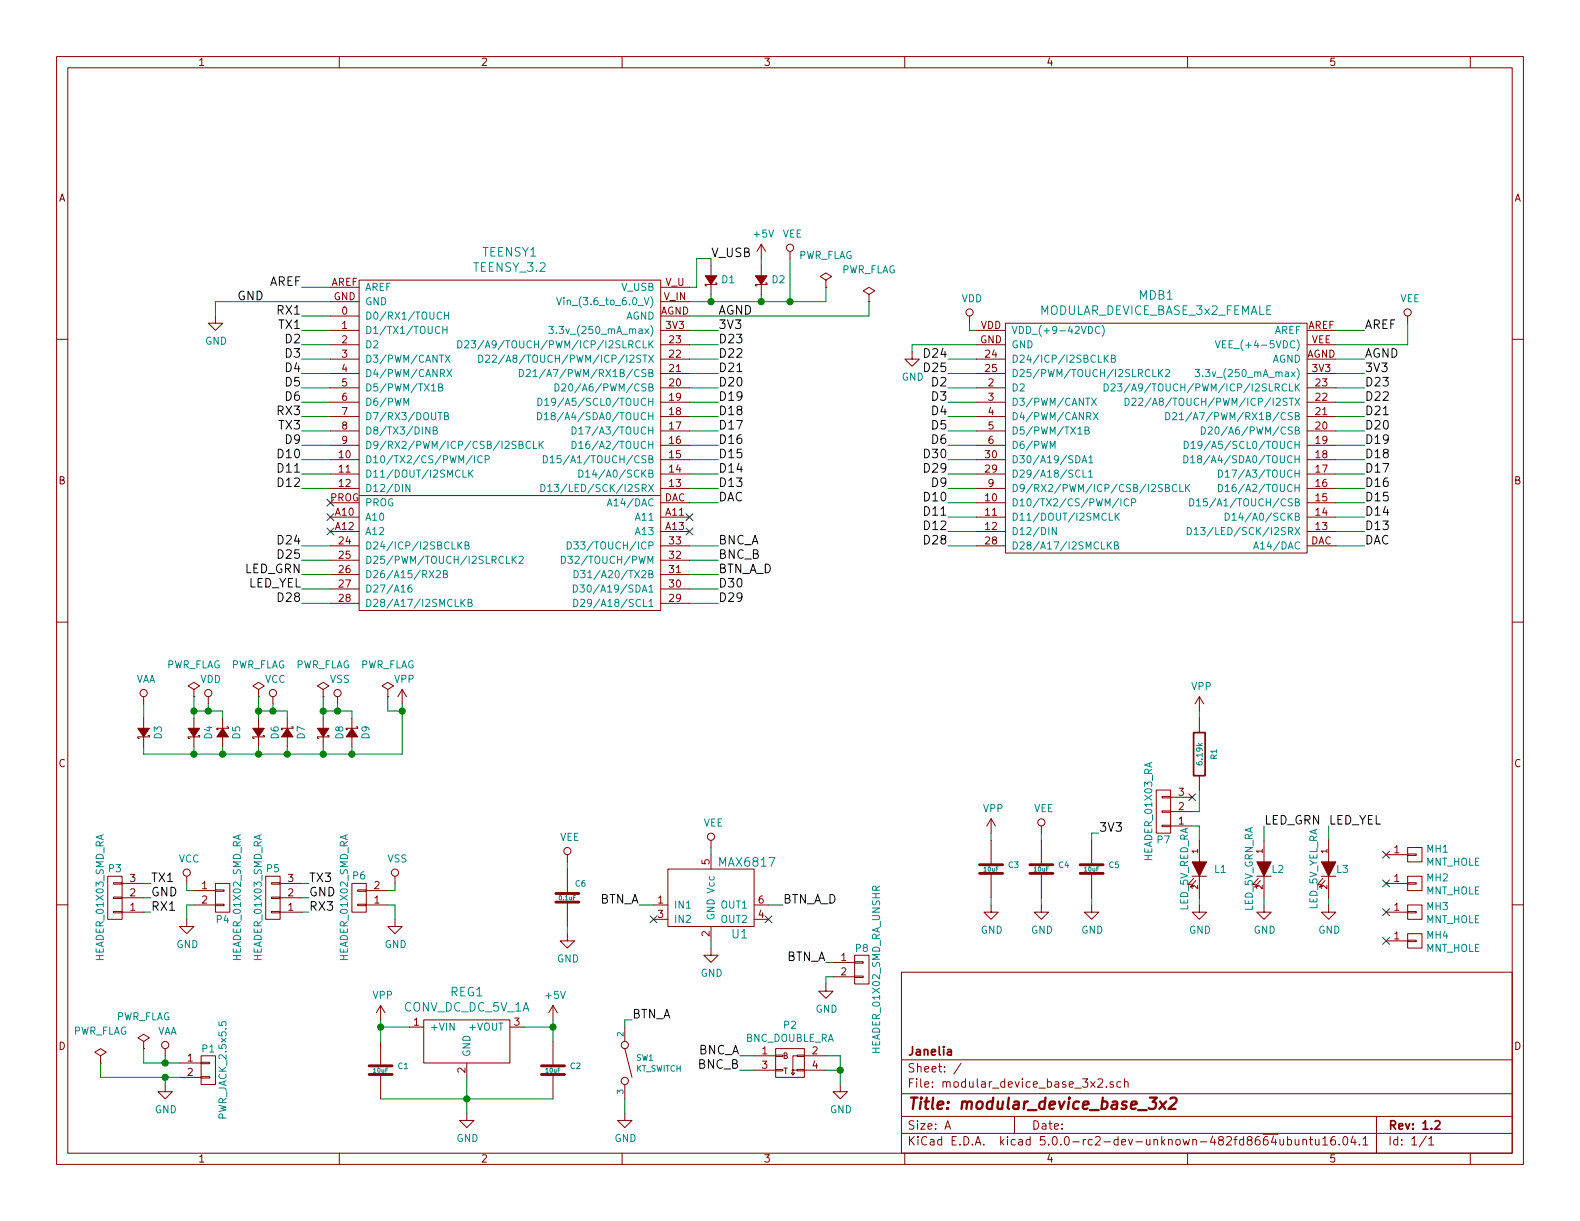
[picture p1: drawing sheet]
EESchema Schematic File Version 4
EELAYER 26 0
EELAYER END
$Descr A 11000 8500
encoding utf-8
Sheet 1 1
Title "modular_device_base_3x2"
Date ""
Rev "1.2"
Comp "Janelia"
Comment1 ""
Comment2 ""
Comment3 ""
Comment4 ""
$EndDescr
$Comp
L modular_device_base_3x2:CONV_DC_DC_5V_1A REG1
U 1 1
P 3250 7150
F 0 "REG1" H 3250 7397 60  0000 C CNN
F 1 "CONV_DC_DC_5V_1A" H 3250 7291 60  0000 C CNN
F 2 "modular_device_base_3x2:DC_DC_CONV_R78C" H 3350 6750 60  0001 C CNN
F 3 "" H 3250 7150 60  0000 C CNN
F 4 "digikey" H 3250 6950 60  0001 C CNN "Vendor"
F 5 "945-1395-5-ND" H 3250 7050 60  0001 C CNN "PartNumber"
F 6 "CONV DC/DC 1A 5V OUT SIP VERT" H 3750 7150 60  0001 C CNN "Description"
	1    3250 7150
	1    0    0    -1  
$EndComp
$Comp
L modular_device_base_3x2:10uF C1
U 1 1
P 2650 7450
F 0 "C1" H 2765 7480 40  0000 L CNN
F 1 "10uF" H 2650 7450 30  0000 C CNN
F 2 "modular_device_base_3x2:SM1210" H 2688 7300 30  0001 C CNN
F 3 "" H 2650 7450 60  0000 C CNN
F 4 "digikey" H 2750 7650 60  0001 C CNN "Vendor"
F 5 "445-4536-1-ND" H 2850 7750 60  0001 C CNN "PartNumber"
F 6 "CAP CER 10UF 50V 10% X7S 1210" H 2950 7850 60  0001 C CNN "Description"
	1    2650 7450
	1    0    0    -1  
$EndComp
$Comp
L modular_device_base_3x2:10uF C2
U 1 1
P 3850 7450
F 0 "C2" H 3965 7480 40  0000 L CNN
F 1 "10uF" H 3850 7450 30  0000 C CNN
F 2 "modular_device_base_3x2:SM1210" H 3888 7300 30  0001 C CNN
F 3 "" H 3850 7450 60  0000 C CNN
F 4 "digikey" H 3950 7650 60  0001 C CNN "Vendor"
F 5 "445-4536-1-ND" H 4050 7750 60  0001 C CNN "PartNumber"
F 6 "CAP CER 10UF 50V 10% X7S 1210" H 4150 7850 60  0001 C CNN "Description"
	1    3850 7450
	1    0    0    -1  
$EndComp
Wire Wire Line
	2650 7650 3250 7650
Wire Wire Line
	3250 7500 3250 7650
Connection ~ 3250 7650
Wire Wire Line
	2650 7100 2650 7150
Wire Wire Line
	2650 7150 2850 7150
Wire Wire Line
	3650 7150 3850 7150
Wire Wire Line
	3850 7100 3850 7150
$Comp
L power:GND #PWR014
U 1 1
P 3250 7750
F 0 "#PWR014" H 3250 7500 50  0001 C CNN
F 1 "GND" H 3255 7577 50  0000 C CNN
F 2 "" H 3250 7750 50  0000 C CNN
F 3 "" H 3250 7750 50  0000 C CNN
	1    3250 7750
	1    0    0    -1  
$EndComp
$Comp
L power:PWR_FLAG #FLG01
U 1 1
P 700 7400
F 0 "#FLG01" H 700 7495 50  0001 C CNN
F 1 "PWR_FLAG" H 700 7624 50  0000 C CNN
F 2 "" H 700 7400 50  0000 C CNN
F 3 "" H 700 7400 50  0000 C CNN
	1    700  7400
	1    0    0    -1  
$EndComp
$Comp
L power:PWR_FLAG #FLG02
U 1 1
P 1000 7300
F 0 "#FLG02" H 1000 7395 50  0001 C CNN
F 1 "PWR_FLAG" H 1000 7524 50  0000 C CNN
F 2 "" H 1000 7300 50  0000 C CNN
F 3 "" H 1000 7300 50  0000 C CNN
	1    1000 7300
	1    0    0    -1  
$EndComp
$Comp
L power:VAA #PWR02
U 1 1
P 1150 7350
F 0 "#PWR02" H 1150 7200 50  0001 C CNN
F 1 "VAA" H 1167 7523 50  0000 C CNN
F 2 "" H 1150 7350 50  0000 C CNN
F 3 "" H 1150 7350 50  0000 C CNN
	1    1150 7350
	1    0    0    -1  
$EndComp
Wire Wire Line
	1000 7300 1000 7400
Wire Wire Line
	1000 7400 1150 7400
Wire Wire Line
	1150 7350 1150 7400
Connection ~ 1150 7400
Wire Wire Line
	700  7400 700  7500
Wire Wire Line
	700  7500 1150 7500
$Comp
L power:GND #PWR03
U 1 1
P 1150 7550
F 0 "#PWR03" H 1150 7300 50  0001 C CNN
F 1 "GND" H 1155 7377 50  0000 C CNN
F 2 "" H 1150 7550 50  0000 C CNN
F 3 "" H 1150 7550 50  0000 C CNN
	1    1150 7550
	1    0    0    -1  
$EndComp
Wire Wire Line
	1150 7500 1150 7550
Connection ~ 1150 7500
$Comp
L power:GND #PWR07
U 1 1
P 1500 2200
F 0 "#PWR07" H 1500 1950 50  0001 C CNN
F 1 "GND" H 1505 2027 50  0000 C CNN
F 2 "" H 1500 2200 50  0000 C CNN
F 3 "" H 1500 2200 50  0000 C CNN
	1    1500 2200
	1    0    0    -1  
$EndComp
Wire Wire Line
	2300 2100 1500 2100
Wire Wire Line
	1500 2100 1500 2200
Text Label 1650 2100 0    60   ~ 0
GND
$Comp
L modular_device_base_3x2:HEADER_01X03_SMD_RA P3
U 1 1
P 800 6250
F 0 "P3" H 800 6050 50  0000 C CNN
F 1 "HEADER_01X03_SMD_RA" V 900 6250 50  0000 C CNN
F 2 "modular_device_base_3x2:Header_3_Pin_SMD_RA" H 700 6350 60  0001 C CNN
F 3 "" H 800 6450 60  0000 C CNN
F 4 "digikey" H 900 6550 60  0001 C CNN "Vendor"
F 5 "A100890CT-ND" H 1000 6650 60  0001 C CNN "PartNumber"
F 6 "CONN HEADER 3POS R/A SMD GOLD" H 1100 6750 60  0001 C CNN "Description"
	1    800  6250
	-1   0    0    1   
$EndComp
Wire Wire Line
	1000 6150 1050 6150
Wire Wire Line
	1000 6250 1050 6250
Wire Wire Line
	1000 6350 1050 6350
Text Label 1050 6150 0    60   ~ 0
TX1
Text Label 1050 6350 0    60   ~ 0
RX1
Text Label 1050 6250 0    60   ~ 0
GND
Wire Wire Line
	2300 2200 2100 2200
Wire Wire Line
	2300 2300 2100 2300
Text Label 2100 2200 2    60   ~ 0
RX1
Text Label 2100 2300 2    60   ~ 0
TX1
Wire Wire Line
	2300 2900 2100 2900
Wire Wire Line
	2300 3000 2100 3000
Text Label 2100 2900 2    60   ~ 0
RX3
Text Label 2100 3000 2    60   ~ 0
TX3
$Comp
L modular_device_base_3x2:HEADER_01X03_SMD_RA P5
U 1 1
P 1900 6250
F 0 "P5" H 1900 6050 50  0000 C CNN
F 1 "HEADER_01X03_SMD_RA" V 2000 6250 50  0000 C CNN
F 2 "modular_device_base_3x2:Header_3_Pin_SMD_RA" H 1800 6350 60  0001 C CNN
F 3 "" H 1900 6450 60  0000 C CNN
F 4 "digikey" H 2000 6550 60  0001 C CNN "Vendor"
F 5 "A100890CT-ND" H 2100 6650 60  0001 C CNN "PartNumber"
F 6 "CONN HEADER 3POS R/A SMD GOLD" H 2200 6750 60  0001 C CNN "Description"
	1    1900 6250
	-1   0    0    1   
$EndComp
Wire Wire Line
	2100 6150 2150 6150
Wire Wire Line
	2100 6250 2150 6250
Wire Wire Line
	2100 6350 2150 6350
Text Label 2150 6150 0    60   ~ 0
TX3
Text Label 2150 6350 0    60   ~ 0
RX3
Text Label 2150 6250 0    60   ~ 0
GND
Connection ~ 2650 7150
$Comp
L modular_device_base_3x2:BNC_DOUBLE_RA P2
U 1 1
P 5500 7400
F 0 "P2" H 5500 7665 50  0000 C CNN
F 1 "BNC_DOUBLE_RA" H 5500 7574 50  0000 C CNN
F 2 "modular_device_base_3x2:BNC_DOUBLE" H 5500 6200 60  0001 C CNN
F 3 "" H 5500 6200 60  0000 C CNN
F 4 "digikey" H 5600 7650 60  0001 C CNN "Vendor"
F 5 "ACX1655-ND" H 5700 7750 60  0001 C CNN "PartNumber"
F 6 "CONN BNC JACK R/A 75 OHM PCB" H 5800 7850 60  0001 C CNN "Description"
	1    5500 7400
	1    0    0    -1  
$EndComp
$Comp
L power:GND #PWR023
U 1 1
P 5850 7550
F 0 "#PWR023" H 5850 7300 50  0001 C CNN
F 1 "GND" H 5855 7377 50  0000 C CNN
F 2 "" H 5850 7550 50  0000 C CNN
F 3 "" H 5850 7550 50  0000 C CNN
	1    5850 7550
	1    0    0    -1  
$EndComp
Wire Wire Line
	5750 7350 5850 7350
Wire Wire Line
	5850 7350 5850 7450
Wire Wire Line
	5750 7450 5850 7450
Connection ~ 5850 7450
Wire Wire Line
	5250 7350 5150 7350
Wire Wire Line
	5250 7450 5150 7450
Text Label 5150 7350 2    60   ~ 0
BNC_A
Text Label 5150 7450 2    60   ~ 0
BNC_B
Text Label 4950 1800 0    60   ~ 0
V_USB
Wire Wire Line
	4950 2050 4950 2100
Wire Wire Line
	4800 2100 4950 2100
$Comp
L power:+5V #PWR015
U 1 1
P 3850 7100
F 0 "#PWR015" H 3850 6950 50  0001 C CNN
F 1 "+5V" H 3865 7273 50  0000 C CNN
F 2 "" H 3850 7100 50  0000 C CNN
F 3 "" H 3850 7100 50  0000 C CNN
	1    3850 7100
	1    0    0    -1  
$EndComp
Connection ~ 3850 7150
Wire Wire Line
	5300 2100 5300 2050
Connection ~ 4950 2100
$Comp
L power:+5V #PWR021
U 1 1
P 5300 1800
F 0 "#PWR021" H 5300 1650 50  0001 C CNN
F 1 "+5V" H 5315 1973 50  0000 C CNN
F 2 "" H 5300 1800 50  0000 C CNN
F 3 "" H 5300 1800 50  0000 C CNN
	1    5300 1800
	1    0    0    -1  
$EndComp
Wire Wire Line
	5300 1800 5300 1850
Wire Wire Line
	4950 1850 4950 1800
Wire Wire Line
	4950 1800 4850 1800
Wire Wire Line
	4850 1800 4850 2000
Wire Wire Line
	4850 2000 4800 2000
Wire Wire Line
	5500 2100 5500 1800
Connection ~ 5300 2100
$Comp
L modular_device_base_3x2:diode_schottky_15V_1A D1
U 1 1
P 4950 1950
F 0 "D1" V 4950 1882 50  0000 R CNN
F 1 "diode_schottky_15V_1A" H 4670 1870 50  0001 L CNN
F 2 "modular_device_base_3x2:DO-214BA" H 4800 1930 60  0001 C CNN
F 3 "" H 4900 2030 60  0001 C CNN
F 4 "digikey" H 5000 2130 60  0001 C CNN "Vendor"
F 5 "LSM115JE3/TR13CT-ND" H 5100 2230 60  0001 C CNN "PartNumber"
F 6 "DIODE SCHOTTKY 15V 1A DO214BA" H 5200 2330 60  0001 C CNN "Description"
	1    4950 1950
	0    -1   -1   0   
$EndComp
$Comp
L modular_device_base_3x2:diode_schottky_15V_1A D2
U 1 1
P 5300 1950
F 0 "D2" V 5300 1882 50  0000 R CNN
F 1 "diode_schottky_15V_1A" H 5020 1870 50  0001 L CNN
F 2 "modular_device_base_3x2:DO-214BA" H 5150 1930 60  0001 C CNN
F 3 "" H 5250 2030 60  0001 C CNN
F 4 "digikey" H 5350 2130 60  0001 C CNN "Vendor"
F 5 "LSM115JE3/TR13CT-ND" H 5450 2230 60  0001 C CNN "PartNumber"
F 6 "DIODE SCHOTTKY 15V 1A DO214BA" H 5550 2330 60  0001 C CNN "Description"
	1    5300 1950
	0    -1   -1   0   
$EndComp
$Comp
L modular_device_base_3x2:HEADER_01X02_SMD_RA P4
U 1 1
P 1550 6250
F 0 "P4" H 1550 6100 50  0000 C CNN
F 1 "HEADER_01X02_SMD_RA" V 1650 6250 50  0000 C CNN
F 2 "modular_device_base_3x2:Header_2_Pin_SMD_RA" H 1450 6300 50  0001 C CNN
F 3 "" H 1550 6400 50  0000 C CNN
F 4 "digikey" H 1650 6500 60  0001 C CNN "Vendor"
F 5 "A100903CT-ND" H 1750 6600 60  0001 C CNN "PartNumber"
F 6 "CONN HEADER 2POS R/A SMD GOLD" H 1850 6700 60  0001 C CNN "Description"
	1    1550 6250
	1    0    0    -1  
$EndComp
$Comp
L power:VCC #PWR04
U 1 1
P 1300 6150
F 0 "#PWR04" H 1300 6000 50  0001 C CNN
F 1 "VCC" H 1317 6323 50  0000 C CNN
F 2 "" H 1300 6150 50  0000 C CNN
F 3 "" H 1300 6150 50  0000 C CNN
	1    1300 6150
	1    0    0    -1  
$EndComp
$Comp
L power:GND #PWR05
U 1 1
P 1300 6400
F 0 "#PWR05" H 1300 6150 50  0001 C CNN
F 1 "GND" H 1305 6227 50  0000 C CNN
F 2 "" H 1300 6400 50  0000 C CNN
F 3 "" H 1300 6400 50  0000 C CNN
	1    1300 6400
	1    0    0    -1  
$EndComp
Wire Wire Line
	1300 6150 1300 6200
Wire Wire Line
	1300 6200 1350 6200
Wire Wire Line
	1350 6300 1300 6300
Wire Wire Line
	1300 6300 1300 6400
$Comp
L modular_device_base_3x2:HEADER_01X02_SMD_RA P6
U 1 1
P 2500 6250
F 0 "P6" H 2500 6100 50  0000 C CNN
F 1 "HEADER_01X02_SMD_RA" V 2600 6250 50  0000 C CNN
F 2 "modular_device_base_3x2:Header_2_Pin_SMD_RA" H 2400 6300 50  0001 C CNN
F 3 "" H 2500 6400 50  0000 C CNN
F 4 "digikey" H 2600 6500 60  0001 C CNN "Vendor"
F 5 "A100903CT-ND" H 2700 6600 60  0001 C CNN "PartNumber"
F 6 "CONN HEADER 2POS R/A SMD GOLD" H 2800 6700 60  0001 C CNN "Description"
	1    2500 6250
	-1   0    0    1   
$EndComp
$Comp
L power:GND #PWR012
U 1 1
P 2750 6400
F 0 "#PWR012" H 2750 6150 50  0001 C CNN
F 1 "GND" H 2755 6227 50  0000 C CNN
F 2 "" H 2750 6400 50  0000 C CNN
F 3 "" H 2750 6400 50  0000 C CNN
	1    2750 6400
	1    0    0    -1  
$EndComp
Wire Wire Line
	2700 6200 2750 6200
Wire Wire Line
	2750 6200 2750 6150
Wire Wire Line
	2700 6300 2750 6300
Wire Wire Line
	2750 6300 2750 6400
$Comp
L power:VEE #PWR022
U 1 1
P 5500 1800
F 0 "#PWR022" H 5500 1650 50  0001 C CNN
F 1 "VEE" H 5517 1973 50  0000 C CNN
F 2 "" H 5500 1800 50  0000 C CNN
F 3 "" H 5500 1800 50  0000 C CNN
	1    5500 1800
	1    0    0    -1  
$EndComp
$Comp
L modular_device_base_3x2:KT_SWITCH SW1
U 1 1
P 4350 7400
F 0 "SW1" V 4312 7477 40  0000 L CNN
F 1 "KT_SWITCH" V 4388 7477 40  0000 L CNN
F 2 "modular_device_base_3x2:KT_SWITCH" H 4250 7200 60  0001 C CNN
F 3 "" H 4350 7350 60  0000 C CNN
F 4 "digikey" H 4450 7600 60  0001 C CNN "Vendor"
F 5 "CKN1860CT-ND" H 4550 7700 60  0001 C CNN "PartNumber"
F 6 "SWITCH TACTILE SPST-NO 1VA 32V" H 4650 7800 60  0001 C CNN "Description"
	1    4350 7400
	0    1    1    0   
$EndComp
$Comp
L power:GND #PWR018
U 1 1
P 4350 7750
F 0 "#PWR018" H 4350 7500 50  0001 C CNN
F 1 "GND" H 4355 7577 50  0000 C CNN
F 2 "" H 4350 7750 50  0000 C CNN
F 3 "" H 4350 7750 50  0000 C CNN
	1    4350 7750
	1    0    0    -1  
$EndComp
Wire Wire Line
	4350 7650 4350 7750
Wire Wire Line
	4350 7150 4350 7100
Wire Wire Line
	4350 7100 4400 7100
Wire Wire Line
	4800 3800 5000 3800
Text Label 5000 3800 0    60   ~ 0
BNC_A
Wire Wire Line
	4800 3900 5000 3900
Text Label 5000 3900 0    60   ~ 0
BNC_B
Wire Wire Line
	6800 2500 6600 2500
Wire Wire Line
	6800 2600 6600 2600
Wire Wire Line
	6800 2700 6600 2700
Wire Wire Line
	6800 2800 6600 2800
Wire Wire Line
	6800 2900 6600 2900
Wire Wire Line
	6800 3000 6600 3000
Wire Wire Line
	6800 3100 6600 3100
Wire Wire Line
	6800 3200 6600 3200
Wire Wire Line
	6800 3300 6600 3300
Wire Wire Line
	6800 3400 6600 3400
Wire Wire Line
	6800 3500 6600 3500
Wire Wire Line
	6800 3600 6600 3600
Wire Wire Line
	6800 3700 6600 3700
Wire Wire Line
	6800 3800 6600 3800
Wire Wire Line
	9300 2700 9500 2700
Wire Wire Line
	9300 2800 9500 2800
Wire Wire Line
	9300 2900 9500 2900
Wire Wire Line
	9300 3000 9500 3000
Wire Wire Line
	9300 3100 9500 3100
Wire Wire Line
	9300 3200 9500 3200
Wire Wire Line
	9300 3300 9500 3300
Wire Wire Line
	9300 3400 9500 3400
Wire Wire Line
	9300 3500 9500 3500
Wire Wire Line
	9300 3600 9500 3600
Wire Wire Line
	9300 3700 9500 3700
Wire Wire Line
	9300 3800 9500 3800
Wire Wire Line
	2300 2400 2100 2400
Text Label 2100 2400 2    60   ~ 0
D2
Wire Wire Line
	2300 2500 2100 2500
Text Label 2100 2500 2    60   ~ 0
D3
Text Label 6600 2700 2    60   ~ 0
D2
Text Label 6600 2800 2    60   ~ 0
D3
Wire Wire Line
	2300 2600 2100 2600
Text Label 2100 2600 2    60   ~ 0
D4
Wire Wire Line
	2300 2700 2100 2700
Text Label 2100 2700 2    60   ~ 0
D5
Wire Wire Line
	2300 2800 2100 2800
Text Label 2100 2800 2    60   ~ 0
D6
Text Label 6600 2900 2    60   ~ 0
D4
Text Label 6600 3000 2    60   ~ 0
D5
Text Label 6600 3100 2    60   ~ 0
D6
Wire Wire Line
	2300 3100 2100 3100
Text Label 2100 3100 2    60   ~ 0
D9
Wire Wire Line
	2300 3200 2100 3200
Text Label 2100 3200 2    60   ~ 0
D10
Wire Wire Line
	2300 3300 2100 3300
Text Label 2100 3300 2    60   ~ 0
D11
Wire Wire Line
	2300 3400 2100 3400
Text Label 2100 3400 2    60   ~ 0
D12
Text Label 6600 3400 2    60   ~ 0
D9
Text Label 6600 3500 2    60   ~ 0
D10
Text Label 6600 3600 2    60   ~ 0
D11
Text Label 6600 3700 2    60   ~ 0
D12
NoConn ~ 2300 3600
NoConn ~ 2300 3700
NoConn ~ 4800 3700
NoConn ~ 4800 3600
Wire Wire Line
	2300 3800 2100 3800
Wire Wire Line
	2300 3900 2100 3900
Wire Wire Line
	2300 4200 2100 4200
Text Label 2100 3800 2    60   ~ 0
D24
Text Label 2100 3900 2    60   ~ 0
D25
Text Label 2100 4200 2    60   ~ 0
D28
Wire Wire Line
	4800 4200 5000 4200
Wire Wire Line
	4800 4100 5000 4100
Text Label 5000 4200 0    60   ~ 0
D29
Text Label 5000 4100 0    60   ~ 0
D30
Wire Wire Line
	4800 3500 5000 3500
Wire Wire Line
	4800 3400 5000 3400
Wire Wire Line
	4800 3300 5000 3300
Wire Wire Line
	4800 3200 5000 3200
Wire Wire Line
	4800 3100 5000 3100
Wire Wire Line
	4800 3000 5000 3000
Wire Wire Line
	4800 2900 5000 2900
Wire Wire Line
	4800 2800 5000 2800
Wire Wire Line
	4800 2700 5000 2700
Wire Wire Line
	4800 2600 5000 2600
Wire Wire Line
	4800 2500 5000 2500
Wire Wire Line
	4800 2400 5000 2400
Text Label 5000 2400 0    60   ~ 0
D23
Text Label 5000 2500 0    60   ~ 0
D22
Text Label 5000 2600 0    60   ~ 0
D21
Text Label 5000 2700 0    60   ~ 0
D20
Text Label 5000 2800 0    60   ~ 0
D19
Text Label 5000 2900 0    60   ~ 0
D18
Text Label 5000 3000 0    60   ~ 0
D17
Text Label 5000 3100 0    60   ~ 0
D16
Text Label 5000 3200 0    60   ~ 0
D15
Text Label 5000 3300 0    60   ~ 0
D14
Text Label 5000 3400 0    60   ~ 0
D13
Text Label 5000 3500 0    60   ~ 0
DAC
Text Label 6600 2500 2    60   ~ 0
D24
Text Label 6600 2600 2    60   ~ 0
D25
Text Label 6600 3200 2    60   ~ 0
D30
Text Label 6600 3300 2    60   ~ 0
D29
Text Label 6600 3800 2    60   ~ 0
D28
Text Label 9500 2700 0    60   ~ 0
D23
Text Label 9500 2800 0    60   ~ 0
D22
Text Label 9500 2900 0    60   ~ 0
D21
Text Label 9500 3000 0    60   ~ 0
D20
Text Label 9500 3100 0    60   ~ 0
D19
Text Label 9500 3200 0    60   ~ 0
D18
Text Label 9500 3300 0    60   ~ 0
D17
Text Label 9500 3400 0    60   ~ 0
D16
Text Label 9500 3500 0    60   ~ 0
D15
Text Label 9500 3600 0    60   ~ 0
D14
Text Label 9500 3700 0    60   ~ 0
D13
Text Label 9500 3800 0    60   ~ 0
DAC
Wire Wire Line
	2300 2000 2100 2000
Text Label 2100 2000 2    60   ~ 0
AREF
Wire Wire Line
	4800 2300 5000 2300
Wire Wire Line
	4800 2200 6050 2200
Text Label 5000 2200 0    60   ~ 0
AGND
Text Label 5000 2300 0    60   ~ 0
3V3
Wire Wire Line
	9300 2300 9500 2300
Wire Wire Line
	9300 2500 9500 2500
Wire Wire Line
	9300 2600 9500 2600
Text Label 9500 2300 0    60   ~ 0
AREF
Text Label 9500 2500 0    60   ~ 0
AGND
Text Label 9500 2600 0    60   ~ 0
3V3
$Comp
L power:GND #PWR024
U 1 1
P 6350 2450
F 0 "#PWR024" H 6350 2200 50  0001 C CNN
F 1 "GND" H 6355 2277 50  0000 C CNN
F 2 "" H 6350 2450 50  0000 C CNN
F 3 "" H 6350 2450 50  0000 C CNN
	1    6350 2450
	1    0    0    -1  
$EndComp
Wire Wire Line
	6350 2450 6350 2400
Wire Wire Line
	6350 2400 6800 2400
$Comp
L power:VDD #PWR025
U 1 1
P 6750 2250
F 0 "#PWR025" H 6750 2100 50  0001 C CNN
F 1 "VDD" H 6767 2423 50  0000 C CNN
F 2 "" H 6750 2250 50  0000 C CNN
F 3 "" H 6750 2250 50  0000 C CNN
	1    6750 2250
	1    0    0    -1  
$EndComp
Wire Wire Line
	6750 2250 6750 2300
Wire Wire Line
	6750 2300 6800 2300
$Comp
L power:VEE #PWR035
U 1 1
P 9800 2250
F 0 "#PWR035" H 9800 2100 50  0001 C CNN
F 1 "VEE" H 9817 2423 50  0000 C CNN
F 2 "" H 9800 2250 50  0000 C CNN
F 3 "" H 9800 2250 50  0000 C CNN
	1    9800 2250
	1    0    0    -1  
$EndComp
Wire Wire Line
	9300 2400 9800 2400
Wire Wire Line
	9800 2400 9800 2250
$Comp
L power:PWR_FLAG #FLG07
U 1 1
P 5750 2000
F 0 "#FLG07" H 5750 2095 50  0001 C CNN
F 1 "PWR_FLAG" H 5750 2224 50  0000 C CNN
F 2 "" H 5750 2000 50  0000 C CNN
F 3 "" H 5750 2000 50  0000 C CNN
	1    5750 2000
	1    0    0    -1  
$EndComp
Wire Wire Line
	5750 2100 5750 2000
Connection ~ 5500 2100
$Comp
L power:PWR_FLAG #FLG08
U 1 1
P 6050 2100
F 0 "#FLG08" H 6050 2195 50  0001 C CNN
F 1 "PWR_FLAG" H 6050 2324 50  0000 C CNN
F 2 "" H 6050 2100 50  0000 C CNN
F 3 "" H 6050 2100 50  0000 C CNN
	1    6050 2100
	1    0    0    -1  
$EndComp
Wire Wire Line
	6050 2200 6050 2100
$Comp
L modular_device_base_3x2:10uF C3
U 1 1
P 6900 6050
F 0 "C3" H 7015 6080 40  0000 L CNN
F 1 "10uF" H 6900 6050 30  0000 C CNN
F 2 "modular_device_base_3x2:SM1210" H 6938 5900 30  0001 C CNN
F 3 "" H 6900 6050 60  0000 C CNN
F 4 "digikey" H 7000 6250 60  0001 C CNN "Vendor"
F 5 "445-4536-1-ND" H 7100 6350 60  0001 C CNN "PartNumber"
F 6 "CAP CER 10UF 50V 10% X7S 1210" H 7200 6450 60  0001 C CNN "Description"
	1    6900 6050
	1    0    0    -1  
$EndComp
$Comp
L modular_device_base_3x2:10uF C4
U 1 1
P 7250 6050
F 0 "C4" H 7365 6080 40  0000 L CNN
F 1 "10uF" H 7250 6050 30  0000 C CNN
F 2 "modular_device_base_3x2:SM1210" H 7288 5900 30  0001 C CNN
F 3 "" H 7250 6050 60  0000 C CNN
F 4 "digikey" H 7350 6250 60  0001 C CNN "Vendor"
F 5 "445-4536-1-ND" H 7450 6350 60  0001 C CNN "PartNumber"
F 6 "CAP CER 10UF 50V 10% X7S 1210" H 7550 6450 60  0001 C CNN "Description"
	1    7250 6050
	1    0    0    -1  
$EndComp
$Comp
L modular_device_base_3x2:10uF C5
U 1 1
P 7600 6050
F 0 "C5" H 7715 6080 40  0000 L CNN
F 1 "10uF" H 7600 6050 30  0000 C CNN
F 2 "modular_device_base_3x2:SM1210" H 7638 5900 30  0001 C CNN
F 3 "" H 7600 6050 60  0000 C CNN
F 4 "digikey" H 7700 6250 60  0001 C CNN "Vendor"
F 5 "445-4536-1-ND" H 7800 6350 60  0001 C CNN "PartNumber"
F 6 "CAP CER 10UF 50V 10% X7S 1210" H 7900 6450 60  0001 C CNN "Description"
	1    7600 6050
	1    0    0    -1  
$EndComp
$Comp
L power:VEE #PWR028
U 1 1
P 7250 5800
F 0 "#PWR028" H 7250 5650 50  0001 C CNN
F 1 "VEE" H 7267 5973 50  0000 C CNN
F 2 "" H 7250 5800 50  0000 C CNN
F 3 "" H 7250 5800 50  0000 C CNN
	1    7250 5800
	1    0    0    -1  
$EndComp
Wire Wire Line
	7600 5850 7600 5800
Wire Wire Line
	7600 5800 7650 5800
Wire Wire Line
	6900 5800 6900 5850
Wire Wire Line
	7250 5800 7250 5850
Text Label 7650 5800 0    60   ~ 0
3V3
$Comp
L power:GND #PWR027
U 1 1
P 6900 6300
F 0 "#PWR027" H 6900 6050 50  0001 C CNN
F 1 "GND" H 6905 6127 50  0000 C CNN
F 2 "" H 6900 6300 50  0000 C CNN
F 3 "" H 6900 6300 50  0000 C CNN
	1    6900 6300
	1    0    0    -1  
$EndComp
$Comp
L power:GND #PWR029
U 1 1
P 7250 6300
F 0 "#PWR029" H 7250 6050 50  0001 C CNN
F 1 "GND" H 7255 6127 50  0000 C CNN
F 2 "" H 7250 6300 50  0000 C CNN
F 3 "" H 7250 6300 50  0000 C CNN
	1    7250 6300
	1    0    0    -1  
$EndComp
$Comp
L power:GND #PWR030
U 1 1
P 7600 6300
F 0 "#PWR030" H 7600 6050 50  0001 C CNN
F 1 "GND" H 7605 6127 50  0000 C CNN
F 2 "" H 7600 6300 50  0000 C CNN
F 3 "" H 7600 6300 50  0000 C CNN
	1    7600 6300
	1    0    0    -1  
$EndComp
Wire Wire Line
	6900 6250 6900 6300
Wire Wire Line
	7250 6250 7250 6300
Wire Wire Line
	7600 6250 7600 6300
NoConn ~ 9650 5950
NoConn ~ 9650 6150
NoConn ~ 9650 6350
$Comp
L modular_device_base_3x2:MNT_HOLE MH1
U 1 1
P 9850 5950
F 0 "MH1" H 9927 5991 50  0000 L CNN
F 1 "MNT_HOLE" H 9927 5900 50  0000 L CNN
F 2 "modular_device_base_3x2:MOUNTING_HOLE_4-40" H 9750 5950 50  0001 C CNN
F 3 "" H 9850 5950 50  0000 C CNN
F 4 "digikey" H 9950 6150 60  0001 C CNN "Vendor"
F 5 "36-2027-ND" H 10050 6250 60  0001 C CNN "PartNumber"
F 6 "Round Standoff Threaded 4-40 Aluminum 0.500in 0.187in" H 10150 6350 60  0001 C CNN "Description"
	1    9850 5950
	1    0    0    -1  
$EndComp
$Comp
L modular_device_base_3x2:MNT_HOLE MH2
U 1 1
P 9850 6150
F 0 "MH2" H 9927 6191 50  0000 L CNN
F 1 "MNT_HOLE" H 9927 6100 50  0000 L CNN
F 2 "modular_device_base_3x2:MOUNTING_HOLE_4-40" H 9750 6150 50  0001 C CNN
F 3 "" H 9850 6150 50  0000 C CNN
F 4 "digikey" H 9950 6350 60  0001 C CNN "Vendor"
F 5 "36-2027-ND" H 10050 6450 60  0001 C CNN "PartNumber"
F 6 "Round Standoff Threaded 4-40 Aluminum 0.500in 0.187in" H 10150 6550 60  0001 C CNN "Description"
	1    9850 6150
	1    0    0    -1  
$EndComp
$Comp
L modular_device_base_3x2:MNT_HOLE MH3
U 1 1
P 9850 6350
F 0 "MH3" H 9927 6391 50  0000 L CNN
F 1 "MNT_HOLE" H 9927 6300 50  0000 L CNN
F 2 "modular_device_base_3x2:MOUNTING_HOLE_4-40" H 9750 6350 50  0001 C CNN
F 3 "" H 9850 6350 50  0000 C CNN
F 4 "digikey" H 9950 6550 60  0001 C CNN "Vendor"
F 5 "36-2027-ND" H 10050 6650 60  0001 C CNN "PartNumber"
F 6 "Round Standoff Threaded 4-40 Aluminum 0.500in 0.187in" H 10150 6750 60  0001 C CNN "Description"
	1    9850 6350
	1    0    0    -1  
$EndComp
$Comp
L modular_device_base_3x2:MODULAR_DEVICE_BASE_3x2_FEMALE MDB1
U 1 1
P 8050 3050
F 0 "MDB1" H 8050 4047 60  0000 C CNN
F 1 "MODULAR_DEVICE_BASE_3x2_FEMALE" H 8050 3941 60  0000 C CNN
F 2 "footprints:MODULAR_DEVICE_BASE_3X2_FEMALE" H 300 1100 60  0001 C CNN
F 3 "" H 350 2800 60  0000 C CNN
F 4 "digikey" H 300 1200 60  0001 C CNN "Vendor"
F 5 "S7049-ND" H 300 1300 60  0001 C CNN "PartNumber"
F 6 "16 Position Header Through Hole Female Socket" H 300 1400 60  0001 C CNN "Description"
F 7 "2" H 1600 1300 60  0001 C CNN "PartCount"
	1    8050 3050
	1    0    0    -1  
$EndComp
$Comp
L modular_device_base_3x2:TEENSY_3.2 TEENSY1
U 1 1
P 3550 2750
F 0 "TEENSY1" H 3550 3747 60  0000 C CNN
F 1 "TEENSY_3.2" H 3550 3641 60  0000 C CNN
F 2 "footprints:TEENSY_3.2" H 100 2100 60  0001 C CNN
F 3 "" H 150 3800 60  0000 C CNN
F 4 "digikey" H 100 2200 60  0001 C CNN "Vendor"
F 5 "1568-1231-ND" H 100 2300 60  0001 C CNN "PartNumber"
F 6 "DEV TEENSY 3.2 13736" H 100 2400 60  0001 C CNN "Description"
	1    3550 2750
	1    0    0    -1  
$EndComp
$Comp
L modular_device_base_3x2:PWR_JACK_2.5x5.5 P1
U 1 1
P 1450 7450
F 0 "P1" H 1450 7600 50  0000 C CNN
F 1 "PWR_JACK_2.5x5.5" V 1550 7450 50  0000 C CNN
F 2 "footprints:DCJACK_2PIN_HIGHCURRENT" H -350 50  60  0001 C CNN
F 3 "" H -250 0   60  0000 C CNN
F 4 "digikey" H -150 250 60  0001 C CNN "Vendor"
F 5 "CP-063BH-ND" H -50 350 60  0001 C CNN "PartNumber"
F 6 "CONN PWR JACK DC 2.5X5.5 8A T/H" H 50  450 60  0001 C CNN "Description"
	1    1450 7450
	1    0    0    -1  
$EndComp
NoConn ~ 9650 6550
$Comp
L modular_device_base_3x2:MNT_HOLE MH4
U 1 1
P 9850 6550
F 0 "MH4" H 9927 6591 50  0000 L CNN
F 1 "MNT_HOLE" H 9927 6500 50  0000 L CNN
F 2 "modular_device_base_3x2:MOUNTING_HOLE_4-40" H 9750 6550 50  0001 C CNN
F 3 "" H 9850 6550 50  0000 C CNN
F 4 "digikey" H 9950 6750 60  0001 C CNN "Vendor"
F 5 "36-2027-ND" H 10050 6850 60  0001 C CNN "PartNumber"
F 6 "Round Standoff Threaded 4-40 Aluminum 0.500in 0.187in" H 10150 6950 60  0001 C CNN "Description"
	1    9850 6550
	1    0    0    -1  
$EndComp
$Comp
L power:VAA #PWR01
U 1 1
P 1000 4900
F 0 "#PWR01" H 1000 4750 50  0001 C CNN
F 1 "VAA" H 1017 5073 50  0000 C CNN
F 2 "" H 1000 4900 50  0000 C CNN
F 3 "" H 1000 4900 50  0000 C CNN
	1    1000 4900
	1    0    0    -1  
$EndComp
$Comp
L modular_device_base_3x2:diode_schottky_45V_10A D3
U 1 1
P 1000 5100
F 0 "D3" H 1000 5000 50  0000 C CNN
F 1 "diode_schottky_45V_10A" H 720 5020 50  0001 L CNN
F 2 "modular_device_base_3x2:CFP15" H 850 5080 60  0001 C CNN
F 3 "" H 950 5180 60  0001 C CNN
F 4 "digikey" H 1050 5280 60  0001 C CNN "Vendor"
F 5 "568-11697-1-ND" H 1150 5380 60  0001 C CNN "PartNumber"
F 6 "DIODE SCHOTTKY 45V 10A CFP15" H 1250 5480 60  0001 C CNN "Description"
	1    1000 5100
	0    -1   -1   0   
$EndComp
$Comp
L power:VCC #PWR08
U 1 1
P 1900 4900
F 0 "#PWR08" H 1900 4750 50  0001 C CNN
F 1 "VCC" H 1917 5073 50  0000 C CNN
F 2 "" H 1900 4900 50  0000 C CNN
F 3 "" H 1900 4900 50  0000 C CNN
	1    1900 4900
	1    0    0    -1  
$EndComp
$Comp
L modular_device_base_3x2:diode_schottky_45V_10A D4
U 1 1
P 1350 5100
F 0 "D4" H 1350 5000 50  0000 C CNN
F 1 "diode_schottky_45V_10A" H 1070 5020 50  0001 L CNN
F 2 "modular_device_base_3x2:CFP15" H 1200 5080 60  0001 C CNN
F 3 "" H 1300 5180 60  0001 C CNN
F 4 "digikey" H 1400 5280 60  0001 C CNN "Vendor"
F 5 "568-11697-1-ND" H 1500 5380 60  0001 C CNN "PartNumber"
F 6 "DIODE SCHOTTKY 45V 10A CFP15" H 1600 5480 60  0001 C CNN "Description"
	1    1350 5100
	0    -1   -1   0   
$EndComp
$Comp
L modular_device_base_3x2:diode_schottky_45V_10A D5
U 1 1
P 1550 5100
F 0 "D5" H 1550 5200 50  0000 C CNN
F 1 "diode_schottky_45V_10A" H 1270 5020 50  0001 L CNN
F 2 "modular_device_base_3x2:CFP15" H 1400 5080 60  0001 C CNN
F 3 "" H 1500 5180 60  0001 C CNN
F 4 "digikey" H 1600 5280 60  0001 C CNN "Vendor"
F 5 "568-11697-1-ND" H 1700 5380 60  0001 C CNN "PartNumber"
F 6 "DIODE SCHOTTKY 45V 10A CFP15" H 1800 5480 60  0001 C CNN "Description"
	1    1550 5100
	0    1    1    0   
$EndComp
$Comp
L modular_device_base_3x2:diode_schottky_45V_10A D6
U 1 1
P 1800 5100
F 0 "D6" H 1800 4987 50  0000 C CNN
F 1 "diode_schottky_45V_10A" H 1520 5020 50  0001 L CNN
F 2 "modular_device_base_3x2:CFP15" H 1650 5080 60  0001 C CNN
F 3 "" H 1750 5180 60  0001 C CNN
F 4 "digikey" H 1850 5280 60  0001 C CNN "Vendor"
F 5 "568-11697-1-ND" H 1950 5380 60  0001 C CNN "PartNumber"
F 6 "DIODE SCHOTTKY 45V 10A CFP15" H 2050 5480 60  0001 C CNN "Description"
	1    1800 5100
	0    -1   -1   0   
$EndComp
$Comp
L modular_device_base_3x2:diode_schottky_45V_10A D7
U 1 1
P 2000 5100
F 0 "D7" H 2000 5200 50  0000 C CNN
F 1 "diode_schottky_45V_10A" H 1720 5020 50  0001 L CNN
F 2 "modular_device_base_3x2:CFP15" H 1850 5080 60  0001 C CNN
F 3 "" H 1950 5180 60  0001 C CNN
F 4 "digikey" H 2050 5280 60  0001 C CNN "Vendor"
F 5 "568-11697-1-ND" H 2150 5380 60  0001 C CNN "PartNumber"
F 6 "DIODE SCHOTTKY 45V 10A CFP15" H 2250 5480 60  0001 C CNN "Description"
	1    2000 5100
	0    1    1    0   
$EndComp
$Comp
L power:VDD #PWR06
U 1 1
P 1450 4900
F 0 "#PWR06" H 1450 4750 50  0001 C CNN
F 1 "VDD" H 1467 5073 50  0000 C CNN
F 2 "" H 1450 4900 50  0000 C CNN
F 3 "" H 1450 4900 50  0000 C CNN
	1    1450 4900
	1    0    0    -1  
$EndComp
$Comp
L power:VSS #PWR09
U 1 1
P 2350 4900
F 0 "#PWR09" H 2350 4750 50  0001 C CNN
F 1 "VSS" H 2367 5073 50  0000 C CNN
F 2 "" H 2350 4900 50  0001 C CNN
F 3 "" H 2350 4900 50  0001 C CNN
	1    2350 4900
	1    0    0    -1  
$EndComp
$Comp
L modular_device_base_3x2:diode_schottky_45V_10A D8
U 1 1
P 2250 5100
F 0 "D8" H 2250 4987 50  0000 C CNN
F 1 "diode_schottky_45V_10A" H 1970 5020 50  0001 L CNN
F 2 "modular_device_base_3x2:CFP15" H 2100 5080 60  0001 C CNN
F 3 "" H 2200 5180 60  0001 C CNN
F 4 "digikey" H 2300 5280 60  0001 C CNN "Vendor"
F 5 "568-11697-1-ND" H 2400 5380 60  0001 C CNN "PartNumber"
F 6 "DIODE SCHOTTKY 45V 10A CFP15" H 2500 5480 60  0001 C CNN "Description"
	1    2250 5100
	0    -1   -1   0   
$EndComp
$Comp
L modular_device_base_3x2:diode_schottky_45V_10A D9
U 1 1
P 2450 5100
F 0 "D9" H 2450 5200 50  0000 C CNN
F 1 "diode_schottky_45V_10A" H 2170 5020 50  0001 L CNN
F 2 "modular_device_base_3x2:CFP15" H 2300 5080 60  0001 C CNN
F 3 "" H 2400 5180 60  0001 C CNN
F 4 "digikey" H 2500 5280 60  0001 C CNN "Vendor"
F 5 "568-11697-1-ND" H 2600 5380 60  0001 C CNN "PartNumber"
F 6 "DIODE SCHOTTKY 45V 10A CFP15" H 2700 5480 60  0001 C CNN "Description"
	1    2450 5100
	0    1    1    0   
$EndComp
$Comp
L power:VSS #PWR011
U 1 1
P 2750 6150
F 0 "#PWR011" H 2750 6000 50  0001 C CNN
F 1 "VSS" H 2767 6323 50  0000 C CNN
F 2 "" H 2750 6150 50  0001 C CNN
F 3 "" H 2750 6150 50  0001 C CNN
	1    2750 6150
	1    0    0    -1  
$EndComp
$Comp
L power:VPP #PWR013
U 1 1
P 2800 4900
F 0 "#PWR013" H 2800 4750 50  0001 C CNN
F 1 "VPP" H 2815 5073 50  0000 C CNN
F 2 "" H 2800 4900 50  0001 C CNN
F 3 "" H 2800 4900 50  0001 C CNN
	1    2800 4900
	1    0    0    -1  
$EndComp
$Comp
L power:PWR_FLAG #FLG03
U 1 1
P 1350 4850
F 0 "#FLG03" H 1350 4945 50  0001 C CNN
F 1 "PWR_FLAG" H 1350 5074 50  0000 C CNN
F 2 "" H 1350 4850 50  0000 C CNN
F 3 "" H 1350 4850 50  0000 C CNN
	1    1350 4850
	1    0    0    -1  
$EndComp
$Comp
L power:PWR_FLAG #FLG04
U 1 1
P 1800 4850
F 0 "#FLG04" H 1800 4945 50  0001 C CNN
F 1 "PWR_FLAG" H 1800 5074 50  0000 C CNN
F 2 "" H 1800 4850 50  0000 C CNN
F 3 "" H 1800 4850 50  0000 C CNN
	1    1800 4850
	1    0    0    -1  
$EndComp
$Comp
L power:PWR_FLAG #FLG05
U 1 1
P 2250 4850
F 0 "#FLG05" H 2250 4945 50  0001 C CNN
F 1 "PWR_FLAG" H 2250 5074 50  0000 C CNN
F 2 "" H 2250 4850 50  0000 C CNN
F 3 "" H 2250 4850 50  0000 C CNN
	1    2250 4850
	1    0    0    -1  
$EndComp
$Comp
L power:PWR_FLAG #FLG06
U 1 1
P 2700 4850
F 0 "#FLG06" H 2700 4945 50  0001 C CNN
F 1 "PWR_FLAG" H 2700 5074 50  0000 C CNN
F 2 "" H 2700 4850 50  0000 C CNN
F 3 "" H 2700 4850 50  0000 C CNN
	1    2700 4850
	1    0    0    -1  
$EndComp
Wire Wire Line
	1350 4850 1350 4950
Wire Wire Line
	1350 4950 1450 4950
Wire Wire Line
	1550 4950 1550 5000
Wire Wire Line
	1800 4850 1800 4950
Wire Wire Line
	1800 4950 1900 4950
Wire Wire Line
	2000 4950 2000 5000
Wire Wire Line
	2250 4850 2250 4950
Wire Wire Line
	2250 4950 2350 4950
Wire Wire Line
	2450 4950 2450 5000
Wire Wire Line
	1450 4900 1450 4950
Connection ~ 1450 4950
Wire Wire Line
	1000 4900 1000 5000
Connection ~ 1350 4950
Connection ~ 1800 4950
Connection ~ 2250 4950
Wire Wire Line
	1900 4900 1900 4950
Connection ~ 1900 4950
Wire Wire Line
	2350 4900 2350 4950
Connection ~ 2350 4950
Wire Wire Line
	1000 5200 1000 5250
Wire Wire Line
	1000 5250 1350 5250
Wire Wire Line
	2800 5250 2800 4950
Wire Wire Line
	2700 4850 2700 4950
Wire Wire Line
	2700 4950 2800 4950
Connection ~ 2800 4950
Wire Wire Line
	1350 5200 1350 5250
Connection ~ 1350 5250
Wire Wire Line
	1550 5200 1550 5250
Connection ~ 1550 5250
Wire Wire Line
	1800 5200 1800 5250
Connection ~ 1800 5250
Wire Wire Line
	2000 5200 2000 5250
Connection ~ 2000 5250
Wire Wire Line
	2250 5200 2250 5250
Connection ~ 2250 5250
Wire Wire Line
	2450 5200 2450 5250
Connection ~ 2450 5250
$Comp
L power:VPP #PWR010
U 1 1
P 2650 7100
F 0 "#PWR010" H 2650 6950 50  0001 C CNN
F 1 "VPP" H 2665 7273 50  0000 C CNN
F 2 "" H 2650 7100 50  0001 C CNN
F 3 "" H 2650 7100 50  0001 C CNN
	1    2650 7100
	1    0    0    -1  
$EndComp
$Comp
L power:VPP #PWR026
U 1 1
P 6900 5800
F 0 "#PWR026" H 6900 5650 50  0001 C CNN
F 1 "VPP" H 6915 5973 50  0000 C CNN
F 2 "" H 6900 5800 50  0001 C CNN
F 3 "" H 6900 5800 50  0001 C CNN
	1    6900 5800
	1    0    0    -1  
$EndComp
NoConn ~ 2300 3500
Text Label 4400 7100 0    60   ~ 0
BTN_A
$Comp
L modular_device_base_3x2:MAX6817 U1
U 1 1
P 4950 6250
F 0 "U1" H 5150 6000 60  0000 C CNN
F 1 "MAX6817" H 5200 6500 60  0000 C CNN
F 2 "footprints:MAX6817" H 4950 5500 60  0001 C CNN
F 3 "" H 4950 6250 60  0000 C CNN
F 4 "digikey" H 4950 5300 60  0001 C CNN "Vendor"
F 5 "MAX6817EUT+TCT-ND" H 4950 5400 60  0001 C CNN "PartNumber"
F 6 "IC DEBOUNCER SWITCH DUAL SOT23-6" H 4950 5600 60  0001 C CNN "Description"
	1    4950 6250
	1    0    0    -1  
$EndComp
$Comp
L power:GND #PWR020
U 1 1
P 4950 6600
F 0 "#PWR020" H 4950 6350 50  0001 C CNN
F 1 "GND" H 4955 6427 50  0000 C CNN
F 2 "" H 4950 6600 50  0000 C CNN
F 3 "" H 4950 6600 50  0000 C CNN
	1    4950 6600
	1    0    0    -1  
$EndComp
NoConn ~ 5350 6400
NoConn ~ 4550 6400
$Comp
L power:VEE #PWR019
U 1 1
P 4950 5900
F 0 "#PWR019" H 4950 5750 50  0001 C CNN
F 1 "VEE" H 4967 6073 50  0000 C CNN
F 2 "" H 4950 5900 50  0000 C CNN
F 3 "" H 4950 5900 50  0000 C CNN
	1    4950 5900
	1    0    0    -1  
$EndComp
Wire Wire Line
	4550 6300 4450 6300
Wire Wire Line
	5350 6300 5450 6300
Text Label 4450 6300 2    60   ~ 0
BTN_A
Text Label 5450 6300 0    60   ~ 0
BTN_A_D
Wire Wire Line
	2300 4100 2100 4100
Text Label 5000 4000 0    60   ~ 0
BTN_A_D
Wire Wire Line
	4950 5900 4950 5950
Wire Wire Line
	4950 6550 4950 6600
$Comp
L modular_device_base_3x2:0.1uF C6
U 1 1
P 3950 6250
F 0 "C6" H 4000 6350 40  0000 L CNN
F 1 "0.1uF" H 3950 6250 30  0000 C CNN
F 2 "footprints:SM1210" H 3988 6100 30  0001 C CNN
F 3 "" H 3950 6250 60  0000 C CNN
F 4 "digikey" H 4050 6450 60  0001 C CNN "Vendor"
F 5 "399-13229-1-ND" H 4150 6550 60  0001 C CNN "PartNumber"
F 6 "CAP CER 0.1UF 100V X7R 1210" H 4250 6650 60  0001 C CNN "Description"
	1    3950 6250
	1    0    0    -1  
$EndComp
$Comp
L power:VEE #PWR016
U 1 1
P 3950 6000
F 0 "#PWR016" H 3950 5850 50  0001 C CNN
F 1 "VEE" H 3967 6173 50  0000 C CNN
F 2 "" H 3950 6000 50  0000 C CNN
F 3 "" H 3950 6000 50  0000 C CNN
	1    3950 6000
	1    0    0    -1  
$EndComp
$Comp
L power:GND #PWR017
U 1 1
P 3950 6500
F 0 "#PWR017" H 3950 6250 50  0001 C CNN
F 1 "GND" H 3955 6327 50  0000 C CNN
F 2 "" H 3950 6500 50  0000 C CNN
F 3 "" H 3950 6500 50  0000 C CNN
	1    3950 6500
	1    0    0    -1  
$EndComp
Wire Wire Line
	3950 6000 3950 6050
Wire Wire Line
	3950 6450 3950 6500
Wire Wire Line
	4800 4000 5000 4000
Wire Wire Line
	2300 4000 2100 4000
Text Label 2100 4000 2    60   ~ 0
LED_GRN
Text Label 2100 4100 2    60   ~ 0
LED_YEL
$Comp
L modular_device_base_3x2:LED_5V_GRN_RA L2
U 1 1
P 8800 6050
F 0 "L2" V 8800 6100 50  0000 L CNN
F 1 "LED_5V_GRN_RA" H 8800 5950 50  0000 C CNN
F 2 "footprints:LED_555-2XXX" H 8700 6050 60  0001 C CNN
F 3 "" H 8800 6050 60  0000 C CNN
F 4 "digikey" H 8900 6250 60  0001 C CNN "Vendor"
F 5 "350-1717-ND" H 9000 6350 60  0001 C CNN "PartNumber"
F 6 "LED 2MM 5V RT ANGLE GREEN PCMNT" H 9100 6450 60  0001 C CNN "Description"
	1    8800 6050
	0    1    1    0   
$EndComp
$Comp
L power:GND #PWR033
U 1 1
P 8800 6300
F 0 "#PWR033" H 8800 6050 50  0001 C CNN
F 1 "GND" H 8805 6127 50  0000 C CNN
F 2 "" H 8800 6300 50  0000 C CNN
F 3 "" H 8800 6300 50  0000 C CNN
	1    8800 6300
	1    0    0    -1  
$EndComp
Wire Wire Line
	8800 5850 8800 5750
Text Label 8800 5750 0    60   ~ 0
LED_GRN
$Comp
L modular_device_base_3x2:LED_5V_YEL_RA L3
U 1 1
P 9250 6050
F 0 "L3" V 9250 6100 50  0000 L CNN
F 1 "LED_5V_YEL_RA" H 9250 5950 50  0000 C CNN
F 2 "footprints:LED_555-2XXX" H 9150 6050 60  0001 C CNN
F 3 "" H 9250 6050 60  0000 C CNN
F 4 "digikey" H 9350 6250 60  0001 C CNN "Vendor"
F 5 "350-1719-ND" H 9450 6350 60  0001 C CNN "PartNumber"
F 6 "LED 2MM 5V RT ANGLE YELLOW PCMNT" H 9550 6450 60  0001 C CNN "Description"
	1    9250 6050
	0    1    1    0   
$EndComp
Wire Wire Line
	8800 6250 8800 6300
$Comp
L power:GND #PWR034
U 1 1
P 9250 6300
F 0 "#PWR034" H 9250 6050 50  0001 C CNN
F 1 "GND" H 9255 6127 50  0000 C CNN
F 2 "" H 9250 6300 50  0000 C CNN
F 3 "" H 9250 6300 50  0000 C CNN
	1    9250 6300
	1    0    0    -1  
$EndComp
Wire Wire Line
	9250 5850 9250 5750
Text Label 9250 5750 0    60   ~ 0
LED_YEL
Wire Wire Line
	9250 6250 9250 6300
$Comp
L modular_device_base_3x2:6.19k R1
U 1 1
P 8350 5250
F 0 "R1" V 8450 5250 40  0000 C CNN
F 1 "6.19k" V 8350 5250 40  0000 C CNN
F 2 "footprints:SM1210" V 8280 5250 30  0001 C CNN
F 3 "" H 8350 5250 30  0000 C CNN
F 4 "digikey" V 8530 5350 60  0001 C CNN "Vendor"
F 5 "P6.19KAACT-ND" V 8630 5450 60  0001 C CNN "PartNumber"
F 6 "RES SMD 6.19K OHM 1% 1/2W 1210" V 8730 5550 60  0001 C CNN "Description"
	1    8350 5250
	1    0    0    -1  
$EndComp
$Comp
L modular_device_base_3x2:LED_5V_RED_RA L1
U 1 1
P 8350 6050
F 0 "L1" V 8350 6150 50  0000 L CNN
F 1 "LED_5V_RED_RA" H 8350 5950 50  0000 C CNN
F 2 "footprints:LED_555-2XXX" H 8250 6050 60  0001 C CNN
F 3 "" H 8350 6050 60  0000 C CNN
F 4 "digikey" H 8450 6250 60  0001 C CNN "Vendor"
F 5 "350-1712-ND" H 8550 6350 60  0001 C CNN "PartNumber"
F 6 "LED 2MM 5V RT ANGLE RED PCMNT" H 8650 6450 60  0001 C CNN "Description"
	1    8350 6050
	0    1    1    0   
$EndComp
$Comp
L power:GND #PWR032
U 1 1
P 8350 6300
F 0 "#PWR032" H 8350 6050 50  0001 C CNN
F 1 "GND" H 8355 6127 50  0000 C CNN
F 2 "" H 8350 6300 50  0000 C CNN
F 3 "" H 8350 6300 50  0000 C CNN
	1    8350 6300
	1    0    0    -1  
$EndComp
Wire Wire Line
	8350 6250 8350 6300
$Comp
L power:VPP #PWR031
U 1 1
P 8350 4950
F 0 "#PWR031" H 8350 4800 50  0001 C CNN
F 1 "VPP" H 8365 5123 50  0000 C CNN
F 2 "" H 8350 4950 50  0001 C CNN
F 3 "" H 8350 4950 50  0001 C CNN
	1    8350 4950
	1    0    0    -1  
$EndComp
Wire Wire Line
	8350 4950 8350 5000
$Comp
L modular_device_base_3x2:HEADER_01X03_RA P7
U 1 1
P 8100 5650
F 0 "P7" H 8100 5850 50  0000 C CNN
F 1 "HEADER_01X03_RA" V 8200 5650 50  0000 C CNN
F 2 "footprints:Header_3_Pin_RA" H 8000 5750 60  0001 C CNN
F 3 "" H 8100 5650 60  0000 C CNN
F 4 "digikey" H 8200 5950 60  0001 C CNN "Vendor"
F 5 "732-5336-ND" H 8300 6050 60  0001 C CNN "PartNumber"
F 6 "CONN HEADER 3 POS RA 2.54" H 8400 6150 60  0001 C CNN "Description"
	1    8100 5650
	-1   0    0    1   
$EndComp
NoConn ~ 8300 5550
Wire Wire Line
	8350 5500 8350 5650
Wire Wire Line
	8350 5650 8300 5650
Wire Wire Line
	8300 5750 8350 5750
Wire Wire Line
	8350 5750 8350 5850
$Comp
L modular_device_base_3x2:HEADER_01X02_SMD_RA_UNSHR P8
U 1 1
P 6000 6750
F 0 "P8" H 6000 6900 50  0000 C CNN
F 1 "HEADER_01X02_SMD_RA_UNSHR" V 6100 6750 50  0000 C CNN
F 2 "footprints:Header_2_Pin_SMD_RA_UNSHR" H 5900 6800 50  0001 C CNN
F 3 "" H 6000 6900 50  0000 C CNN
F 4 "digikey" H 6100 7000 60  0001 C CNN "Vendor"
F 5 "SAM10781-ND" H 6200 7100 60  0001 C CNN "PartNumber"
F 6 "CONN HEADER 2POS .100in SNGL SMD" H 6300 7200 60  0001 C CNN "Description"
	1    6000 6750
	1    0    0    -1  
$EndComp
$Comp
L power:GND #PWR036
U 1 1
P 5750 6850
F 0 "#PWR036" H 5750 6600 50  0001 C CNN
F 1 "GND" H 5755 6677 50  0000 C CNN
F 2 "" H 5750 6850 50  0000 C CNN
F 3 "" H 5750 6850 50  0000 C CNN
	1    5750 6850
	1    0    0    -1  
$EndComp
Wire Wire Line
	5800 6800 5750 6800
Wire Wire Line
	5750 6800 5750 6850
Text Label 5750 6700 2    60   ~ 0
BTN_A
Wire Wire Line
	5750 6700 5800 6700
Wire Wire Line
	3250 7650 3850 7650
Wire Wire Line
	3250 7650 3250 7750
Wire Wire Line
	1150 7400 1250 7400
Wire Wire Line
	1150 7500 1250 7500
Wire Wire Line
	2650 7150 2650 7250
Wire Wire Line
	5850 7450 5850 7550
Wire Wire Line
	3850 7150 3850 7250
Wire Wire Line
	4950 2100 5300 2100
Wire Wire Line
	5300 2100 5500 2100
Wire Wire Line
	5500 2100 5750 2100
Wire Wire Line
	1450 4950 1550 4950
Wire Wire Line
	1350 4950 1350 5000
Wire Wire Line
	1800 4950 1800 5000
Wire Wire Line
	2250 4950 2250 5000
Wire Wire Line
	1900 4950 2000 4950
Wire Wire Line
	2350 4950 2450 4950
Wire Wire Line
	2800 4950 2800 4900
Wire Wire Line
	1350 5250 1550 5250
Wire Wire Line
	1550 5250 1800 5250
Wire Wire Line
	1800 5250 2000 5250
Wire Wire Line
	2000 5250 2250 5250
Wire Wire Line
	2250 5250 2450 5250
Wire Wire Line
	2450 5250 2800 5250
$EndSCHEMATC
